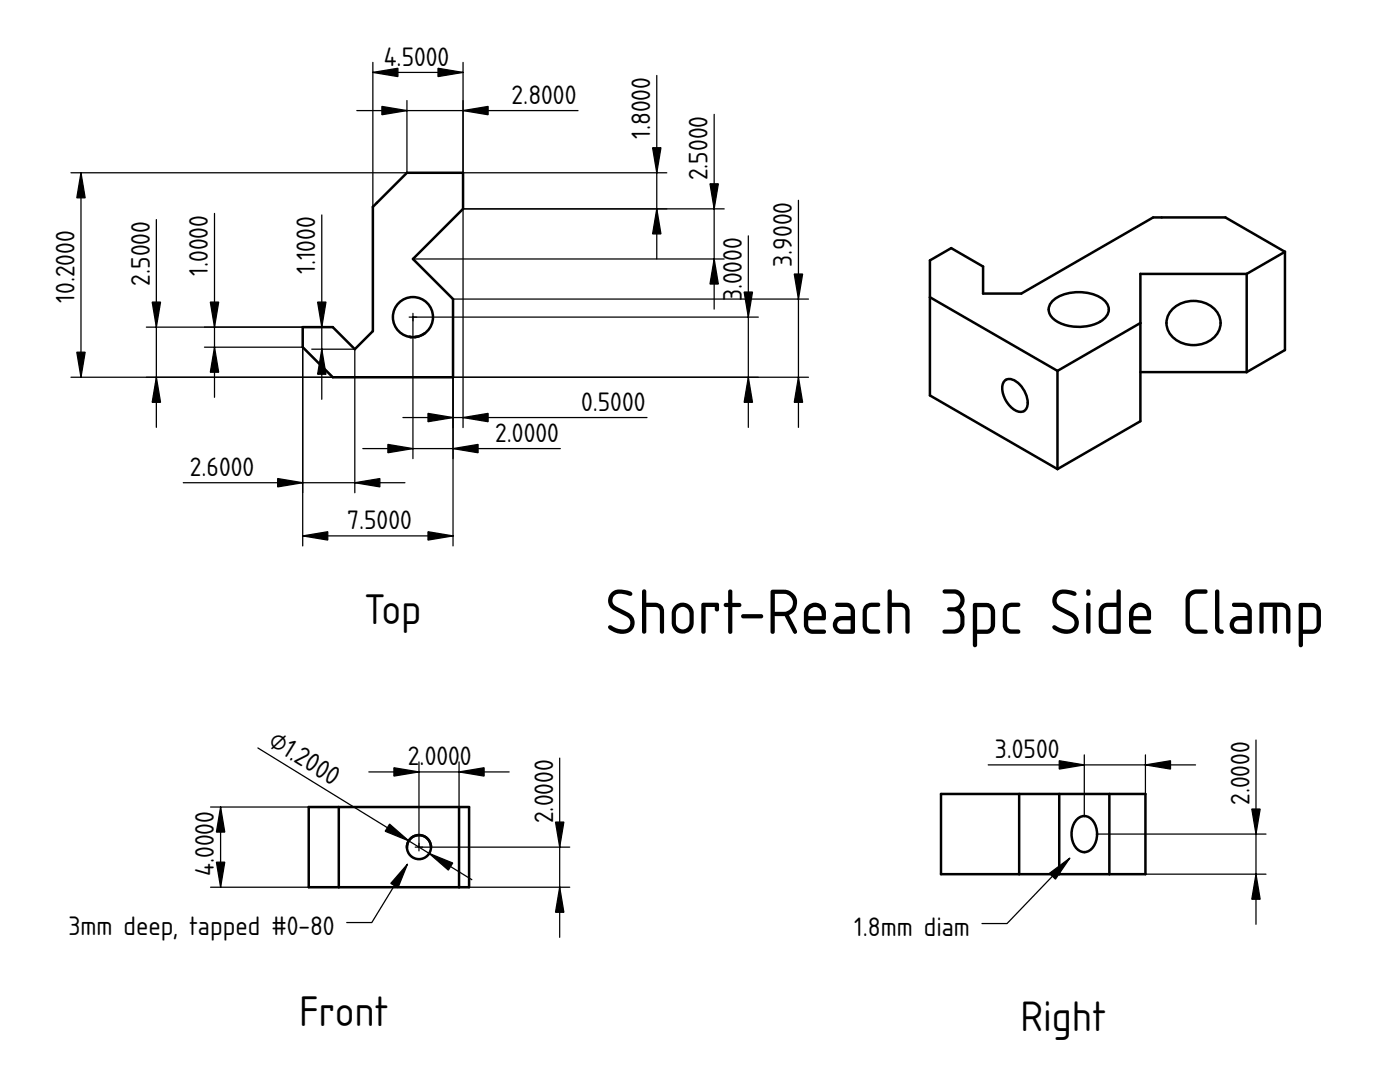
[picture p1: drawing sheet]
<svg xmlns="http://www.w3.org/2000/svg" width="279mm" height="216mm" viewBox="0 0 279 216" stroke-linecap="round" stroke-linejoin="round" font-family="sans-serif">
<path d="M76.4 54.9h.1" fill="none" stroke="#000" stroke-width=".2"/>
<g fill="#fff">
<path d="M79.8 60.2a4 4 0 0 1 6 1 4 4 0 0 1-1.8 5.7l.8-.4a4 4 0 0 1-4.8 0 4 4 0 0 0 2.8 .8 4 4 0 0 1-2.8-.8 4 4 0 0 0 3.7 .6 4 4 0 0 1-3.7-.6 4 4 0 0 0 3.1 .7h-.2a4 4 0 0 1-2.9-.7 4 4 0 0 0 2.8 .8h-.7a4 4 0 0 1-2.1-.8l.9 .5 .9 .2-.9-.2-.9-.5 1 .5 1.1 .3-1.2-.3-.9-.5 .9 .5 .9 .2a4 4 0 0 1-2.5-6.4 4 4 0 0 1 6.8 .9 4 4 0 0 1-4 5.6 4 4 0 0 1-2.1-.8 4 4 0 0 0 3.1 .7h-.2a4 4 0 0 1-2.9-.7 4 4 0 0 0 2.8 .8 4 4 0 0 1-2.8-.8l1 .5 1.1 .3-1.2-.3-.9-.5 .9 .5 .9 .2a4 4 0 0 1-3.2-2.9 4 4 0 0 1 1.2-4.1z" fill-rule="evenodd"/>
<path d="M80 66.5l1 .5 1.1 .3a4 4 0 0 1-2.1-.8z" fill-rule="evenodd"/>
</g>
<g fill="none" stroke="#000" stroke-width=".5">
<path d="M74.4 41.3l6.8-6.8h11.2v7.2l-10 10 8 8v15.6h-24l-6-6v-4h6l4.4 4.4 3.6-3.6zM81.8 67.2l.3 .1M83.7 67.1l-.9 .2 .3-.1M84.8 66.5l-.8 .4"/>
<circle cx="82.4" cy="63.3" r="4"/>
</g>
<path d="M82.4 62.5v1.5zM81.7 63.3h1.5z" fill-rule="evenodd" fill="#000" stroke="#080808" stroke-width=".25"/>
<path d="M76.4 54.9h.1" fill="none" stroke="#000" stroke-width=".2"/>
<g fill="none" stroke="#000" stroke-width=".25">
<path d="M74.4 14.5h18M74.4 12.5v28.8M92.4 12.5v22h40.7M131.1 15.1v36.6M16.2 34.5v40.8M71.2 22.1h44.2M81.2 20.1v14.4h-67M142.5 22.8v38.9M159.3 40v45.3M31.2 43.8v41.5M42.8 42.6v36.7M64.2 42.9v36.8"/>
<path d="M82.4 51.7h62.1M90.4 59.7h70.9M144.5 41.7h-52.1v43.6M149.3 47.1v38.2M14.2 75.3h52.2M29.2 65.3h31.2M40.8 69.3h19.6v39.6M62.2 65.3h4.2M62.2 69.7h8.6v28.6M151.3 63.3h-68.9v28.2M161.3 75.3h-70.9v33.6M36.6 96.3h44.2"/>
<path d="M72.4 89.5h39.4M80.4 83.3h48.7M60.4 106.9h30"/>
</g>
<g fill="#000" stroke="#000" stroke-width=".25">
<path d="M74.4 14.5l5-.9v1.7zM87.4 13.6l5 .9-5 .8zM16.2 34.5l.8 5h-1.7zM76.2 21.2l5 .9-5 .8zM92.4 22.1l5-.9v1.7zM130.2 29.5h1.7l-.8 5zM131.1 41.7l.8 5h-1.7zM142.5 51.7l.9 5h-1.7zM141.7 36.7h1.7l-.9 5zM158.5 54.7h1.7l-.9 5zM15.3 70.3h1.7l-.8 5zM31.2 75.3l.8 5h-1.6z"/>
<path d="M30.4 60.3h1.6l-.8 5zM42 60.3h1.6l-.8 5zM42.8 69.3l.8 5h-1.6zM63.4 60.3h1.7l-.9 5zM64.2 69.7l.9 5h-1.7zM149.3 75.3l.9 5h-1.7zM148.5 58.3h1.7l-.9 5zM159.3 75.3l.9 5h-1.7zM55.4 95.5l5 .8-5 .9zM70.8 96.3l5-.8v1.7zM77.4 88.7l5 .8-5 .8zM90.4 89.5l5-.8v1.6z"/>
<path d="M85.4 82.5l5 .8-5 .9zM92.4 83.3l5-.8v1.7zM60.4 106.9l5-.8v1.7zM85.4 106.1l5 .8-5 .9z"/>
</g>
<path d="M61.6 161h32v16h-32z" fill-rule="evenodd" fill="#fff"/>
<path d="M77.6 169h.1" fill="none" stroke="#000" stroke-width=".2"/>
<path d="M67.6 161h24v16h-24z" fill-rule="evenodd" fill="#fff"/>
<path d="M77.6 169h.1" fill="none" stroke="#000" stroke-width=".2"/>
<g fill="#fff">
<path d="M61.6 161h6v16h-6z" fill-rule="evenodd"/>
<path d="M91.6 161h2v16h-2z" fill-rule="evenodd"/>
<circle cx="83.6" cy="169" r="2.4"/>
</g>
<g fill="none" stroke="#000" stroke-width=".5">
<path d="M61.6 161h32v16h-32zM67.6 161v16M86 169a2.4 2.4 0 0 0-2.4-2.4 2.4 2.4 0 0 0-2.4 2.5M91.6 161v16"/>
<circle cx="83.6" cy="169" r="2.4"/>
</g>
<path d="M83.6 168.3v1.5zM82.9 169h1.5z" fill-rule="evenodd" fill="#000" stroke="#080808" stroke-width=".25"/>
<path d="M77.6 169h.1" fill="none" stroke="#000" stroke-width=".2"/>
<path d="M51.5 149.2l42.7 26.3M73.6 154h28M83.6 152v17h30.1M91.6 152v9M111.7 151.3v35.7M42 161h19.6M42 177h19.6M44 161v16M81.3 172.4l-7.1 11.7h-5M91.6 177h22.1" fill="none" stroke="#000" stroke-width=".25"/>
<path d="M78.6 153.2l5 .8-5 .9zM91.6 154l5-.8v1.7zM44 161l.9 5h-1.7zM43.2 172h1.7l-.9 5zM81.3 172.4l-1.9 4.7-1.4-.8zM77.7 164.4l3.9 3.4-4.7-1.9zM85.7 170.3l4.7 1.9-.9 1.4zM111.7 177l.8 5h-1.6zM110.9 164h1.6l-.8 5z" fill="#000" stroke="#000" stroke-width=".25"/>
<path d="M185.6 52l4.2-2.5 6.4 3.7v5.4h7.6l26.3-15.2h14.5l11.8 6.8v19.6l-7.6 4.5h-21.2v9.7l-16.6 9.6-25.4-14.7z" fill-rule="evenodd" fill="#fff"/>
<path d="M221 68.5h.1" fill="none" stroke="#000" stroke-width=".2"/>
<path d="M185.6 52l4.2-2.5 6.4 3.7v5.4h7.6l26.3-15.2h14.5l11.8 6.8-7.6 4.5h-21.2v9.8l-16.6 9.5-25.4-14.7z" fill-rule="evenodd" fill="#fff"/>
<path d="M221 68.5h.1" fill="none" stroke="#000" stroke-width=".2"/>
<g fill="#fff">
<path d="M185.6 59.3l25.4 14.7v19.6l-25.4-14.7z" fill-rule="evenodd"/>
<path d="M227.6 54.7h21.2v19.6h-21.2z" fill-rule="evenodd"/>
<path d="M211 74l16.6-9.5v19.5l-16.6 9.6z" fill-rule="evenodd"/>
</g>
<path d="M221 68.5h.1" fill="none" stroke="#000" stroke-width=".2"/>
<g fill="#fff">
<path d="M248.8 54.7l7.6-4.5v19.6l-7.6 4.5z" fill-rule="evenodd"/>
<path d="M234.1 61.6a6 6 0 0 1 9.2 1.3 4.1 4.1 0 0 1-2.4 5.4 5.9 5.9 0 0 1-7.8-2.3 3.8 3.8 0 0 1 1-4.4z" fill-rule="evenodd"/>
<path d="M210.1 60a8.7 8.7 0 0 1 10.4 0 2.37 2.37 0 0 1-.5 3.9 8.9 8.9 0 0 1-9.7-.2 2.33 2.33 0 0 1-.2-3.7z" fill-rule="evenodd"/>
<path d="M200.4 76.1a1.83 1.83 0 0 1 2.6 .2 4.9 4.9 0 0 1 1.8 5.2 1.62 1.62 0 0 1-2.5 .2 5.2 5.2 0 0 1-2.2-5.1z" fill-rule="evenodd"/>
</g>
<path d="M185.6 59.3l25.4 14.7M248.8 54.7h-21.2v29.3l-16.6 9.6M248.8 54.7v19.6M256.4 50.2l-11.8-6.8h-14.5l-26.3 15.2h-7.6v-5.4l-6.4-3.7-4.2 2.5v26.9l25.4 14.7M256.4 50.2v19.6l-7.6 4.5M256.4 50.2l-7.6 4.5M200.4 76.1a1.83 1.83 0 0 1 2.6 .2 4.9 4.9 0 0 1 1.8 5.2 1.62 1.62 0 0 1-2.5 .2 5.2 5.2 0 0 1-2.2-5.1zM210.1 60a8.7 8.7 0 0 1 10.4 0 2.37 2.37 0 0 1-.5 3.9 8.9 8.9 0 0 1-9.7-.2 2.33 2.33 0 0 1-.2-3.7zM211 74v19.6M227.6 74.3h21.2M227.6 64.5l-16.6 9.5M234.1 61.6a6 6 0 0 1 9.2 1.3 4.1 4.1 0 0 1-2.4 5.4 5.9 5.9 0 0 1-7.8-2.3 3.8 3.8 0 0 1 1-4.4z" fill="none" stroke="#000" stroke-width=".5"/>
<path d="M187.8 158.4h40.8v16h-40.8z" fill-rule="evenodd" fill="#fff"/>
<path d="M208.2 166.4h.1" fill="none" stroke="#000" stroke-width=".2"/>
<g fill="#fff">
<path d="M187.8 158.4h15.6v16h-15.6z" fill-rule="evenodd"/>
<path d="M211.4 158.4h10v16h-10z" fill-rule="evenodd"/>
<path d="M203.4 158.4h8v16h-8z" fill-rule="evenodd"/>
</g>
<path d="M208.2 166.4h.1" fill="none" stroke="#000" stroke-width=".2"/>
<g fill="#fff">
<path d="M221.4 158.4h7.2v16h-7.2z" fill-rule="evenodd"/>
<path d="M214.8 163.6a2.08 2.08 0 0 1 3.6 .6 4.5 4.5 0 0 1-.9 5.5 2.1 2.1 0 0 1-3.1-1 4.7 4.7 0 0 1 .4-5.1z" fill-rule="evenodd"/>
</g>
<path d="M187.8 158.4h40.8v16h-40.8zM203.4 158.4v16M211.4 158.4v16M221.4 158.4v16M214.8 163.6a2.08 2.08 0 0 1 3.6 .6 4.5 4.5 0 0 1-.9 5.5 2.1 2.1 0 0 1-3.1-1 4.7 4.7 0 0 1 .4-5.1z" fill="none" stroke="#000" stroke-width=".5"/>
<path d="M208.2 166.4h.1" fill="none" stroke="#000" stroke-width=".2"/>
<path d="M197.2 152.6h41.4M216.4 150.6v12.2M228.6 150.6v7.8M250.7 147.7v36.7M213.5 171.2l-12.5 13.1h-5M218.9 166.4h33.8M228.6 174.4h24.1" fill="none" stroke="#000" stroke-width=".25"/>
<path d="M211.4 151.8l5 .8-5 .9zM228.6 152.6l5-.8v1.7zM209.4 174.3l4.1-3.1-2.9 4.2zM250.7 174.4l.8 5h-1.7zM249.8 161.4h1.7l-.8 5z" fill="#000" stroke="#000" stroke-width=".25"/>
<text font-size="12" x="120.8" y="126.5">Short-Reach 3pc Side Clamp</text>
<g font-size="8">
<text x="72.7" y="124.5">Top</text>
<text x="59.7" y="204.8">Front</text>
<text x="203.7" y="205.8">Right</text>
</g>
<g font-size="5">
<text x="76.6" y="13.1">4.5000</text>
<text x="102.1" y="20.7">2.8000</text>
<text x="129.7" y="27.7" transform="rotate(-90 129.7 27.7)">1.8000</text>
<text x="141.2" y="36" transform="rotate(-90 141.2 36)">2.5000</text>
<text x="158" y="53.2" transform="rotate(-90 158 53.2)">3.9000</text>
<text x="29.9" y="57" transform="rotate(-90 29.9 57)">2.5000</text>
<text x="41.5" y="55" transform="rotate(-90 41.5 55)">1.0000</text>
<text x="62.9" y="54.7" transform="rotate(-90 62.9 54.7)">1.1000</text>
<text x="14.8" y="60.4" transform="rotate(-90 14.8 60.4)">10.2000</text>
<text x="148" y="60.1" transform="rotate(-90 148 60.1)">3.0000</text>
<text x="116" y="82">0.5000</text>
<text x="98.8" y="88.2">2.0000</text>
<text x="37.9" y="95">2.6000</text>
<text x="69.3" y="105.6">7.5000</text>
<text x="53.3" y="148.7" transform="rotate(32 53.3 148.7)">⌀1.2000</text>
<text x="81.4" y="152.7">2</text>
<text x="83.7" y="152.7">.</text>
<text x="84.8" y="152.7">000</text>
<text x="91.8" y="152.7">0</text>
<text x="198.5" y="151.3">3.0500</text>
<text x="249.3" y="160.7" transform="rotate(-90 249.3 160.7)">2.0000</text>
<text x="110.4" y="164.3" transform="rotate(-90 110.4 164.3)">2.0000</text>
<text x="42.7" y="174.8" transform="rotate(-90 42.7 174.8)">4.0000</text>
<text x="13.7" y="186.5">3mm deep, tapped #0-80</text>
<text x="170.5" y="186.7">1.8mm diam</text>
</g>
</svg>
